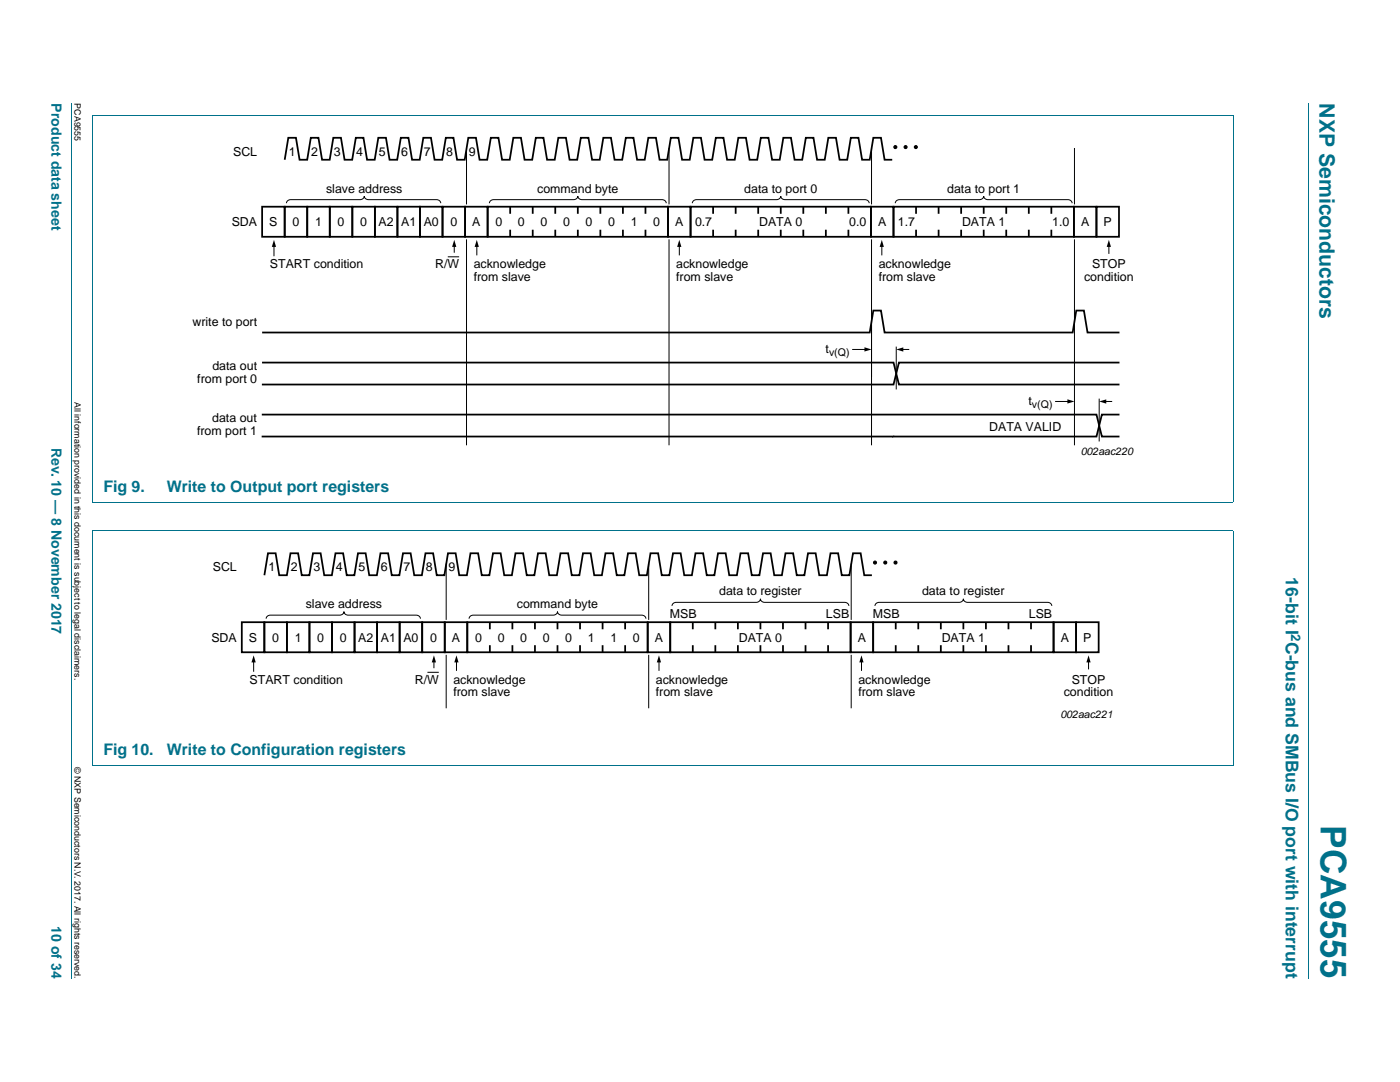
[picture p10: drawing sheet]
<svg xmlns="http://www.w3.org/2000/svg" width="279mm" height="216mm" viewBox="0 0 279 216" stroke-linecap="round" stroke-linejoin="round" font-family="sans-serif">
<path d="M14.3 20.6v174.7M18.5 23h227.6M18.5 23v77.2M246.1 23v77.2M261.2 20.6v174.7M18.5 100.3h227.6M18.5 105.9h227.6M18.5 105.9v46.9M246.1 105.9v46.9M18.5 152.8h227.6" fill="none" stroke="#00718a" stroke-width=".2"/>
<g fill="none" stroke="#000" stroke-width=".35">
<path d="M56.8 31.9l.7-4.4h1.6l.7 4.4h1.5l.7-4.4h1.6l.7 4.4h1.5l.7-4.4h1.5l.8 4.4h1.5l.7-4.4h1.5l.8 4.4h1.5l.7-4.4h1.5l.7 4.4h1.6l.7-4.4h1.5l.7 4.4h1.6l.7-4.4h1.5l.7 4.4h1.6l.7-4.4h1.5l.7 4.4h1.5l.8-4.4h1.5l.7 4.4h1.5l.8-4.4h1.5l.7 4.4h1.5l.7-4.4h1.6l.7 4.4h1.5l.7-4.4h1.6l.7 4.4h1.5l.7-4.4h1.6l.7 4.4h1.5l.7-4.4h1.5l.8 4.4h1.5l.7-4.4h1.5l.7 4.4h1.6l.7-4.4h1.5l.7 4.4h1.6l.7-4.4h1.5l.7 4.4h1.6l.7-4.4h1.5l.7 4.4h1.5l.8-4.4h1.5l.7 4.4h1.5l.8-4.4h1.5l.7 4.4h1.5l.7-4.4h1.6l.7 4.4h1.5l.7-4.4h1.6l.7 4.4h1.5l.7-4.4h1.6l.7 4.4h1.5l.7-4.4h1.5l.8 4.4h1.5l.7-4.4h1.5l.8 4.4h1.5l.7-4.4h1.5l.7 4.4h1.6l.7-4.4h1.5l.7 4.4h1.6M52.3 41.2h4.5v6h-4.5zM56.8 41.2h4.5v6h-4.5zM61.3 41.2h4.5v6h-4.5zM65.8 41.2h4.5v6h-4.5zM70.3 41.2h4.5v6h-4.5zM74.8 41.2h4.5v6h-4.5zM79.3 41.2h4.5v6h-4.5zM83.8 41.2h4.5v6h-4.5zM88.3 41.2h4.5v6h-4.5zM92.8 41.2h4.5v6h-4.5zM97.3 41.2h36v6h-36z"/>
<path d="M101.8 41.2v1.5M101.8 45.8v1.4M106.3 41.2v1.5M106.3 45.8v1.4M110.8 41.2v1.5M110.8 45.8v1.4M115.3 41.2v1.5M115.3 45.8v1.4M119.8 41.2v1.5M119.8 45.8v1.4M124.3 41.2v1.5M124.3 45.8v1.4"/>
<path d="M128.8 41.2v1.5M128.8 45.8v1.4M133.3 41.2h4.5v6h-4.5zM137.8 41.2h36v6h-36zM142.3 41.2v1.5M142.3 45.8v1.4M146.8 41.2v1.5M146.8 45.8v1.4M151.3 41.2v1.5M151.3 45.8v1.4M155.8 41.2v1.5M155.8 45.8v1.4"/>
<path d="M160.3 41.2v1.5M160.3 45.8v1.4M164.8 41.2v1.5M164.8 45.8v1.4M169.3 41.2v1.5M169.3 45.8v1.4M173.8 41.2h4.5v6h-4.5zM178.3 41.2h36v6h-36zM182.8 41.2v1.5M182.8 45.8v1.4M187.3 41.2v1.5M187.3 45.8v1.4"/>
<path d="M191.8 41.2v1.5M191.8 45.8v1.4M196.3 41.2v1.5M196.3 45.8v1.4M200.8 41.2v1.5M200.8 45.8v1.4M205.3 41.2v1.5M205.3 45.8v1.4M209.8 41.2v1.5M209.8 45.8v1.4M214.3 41.2h4.5v6h-4.5zM218.8 41.2h4.5v6h-4.5z"/>
<path d="M52.3 72.3h126l1.1 4.4h44M52.3 66.3h121.3l.7-4.3h1.5l.7 4.3h37.6l.7-4.3h1.5l.7 4.3h6.4M223.4 72.3h-44l-1.1 4.4h-126M52.2 82.7h166.6l1.1 4.4h3.5M223.4 82.7h-3.5l-1.1 4.4h-166.6M52.8 114.8l.7-4.4h1.5l.7 4.4h1.6l.7-4.4h1.5l.7 4.4h1.5l.8-4.4h1.5l.7 4.4h1.5l.8-4.4h1.5l.7 4.4h1.5l.7-4.4h1.6l.7 4.4h1.5l.7-4.4h1.6l.7 4.4h1.5l.7-4.4h1.6l.7 4.4h1.5l.7-4.4h1.5l.8 4.4h1.5l.7-4.4h1.5l.7 4.4h1.6l.7-4.4h1.5l.7 4.4h1.6l.7-4.4h1.5l.7 4.4h1.6l.7-4.4h1.5l.7 4.4h1.5l.8-4.4h1.5l.7 4.4h1.5l.8-4.4h1.5l.7 4.4h1.5l.7-4.4h1.6l.7 4.4h1.5l.7-4.4h1.6l.7 4.4h1.5l.7-4.4h1.6l.7 4.4h1.5l.7-4.4h1.5l.8 4.4h1.5l.7-4.4h1.5l.8 4.4h1.5l.7-4.4h1.5l.7 4.4h1.6l.7-4.4h1.5l.7 4.4h1.6l.7-4.4h1.5l.7 4.4h1.6l.7-4.4h1.5l.7 4.4h1.5l.8-4.4h1.5l.7 4.4h1.5l.8-4.4h1.5l.7 4.4h1.5l.7-4.4h1.6l.7 4.4h1.5l.7-4.4h1.6l.7 4.4h1.5M48.3 124.2h4.5v6h-4.5zM52.8 124.2h4.5v6h-4.5zM57.3 124.2h4.5v6h-4.5zM61.8 124.2h4.5v6h-4.5zM66.3 124.2h4.5v6h-4.5zM70.8 124.2h4.5v6h-4.5z"/>
<path d="M75.3 124.2h4.5v6h-4.5zM79.8 124.2h4.5v6h-4.5zM84.3 124.2h4.5v6h-4.5zM88.8 124.2h4.5v6h-4.5zM93.3 124.2h36v6h-36zM97.8 124.2v1.4M97.8 128.7v1.5M102.3 124.2v1.4M102.3 128.7v1.5M106.8 124.2v1.4M106.8 128.7v1.5M111.3 124.2v1.4"/>
<path d="M111.3 128.7v1.5M115.8 124.2v1.4M115.8 128.7v1.5M120.3 124.2v1.4M120.3 128.7v1.5M124.8 124.2v1.4M124.8 128.7v1.5M129.3 124.2h4.5v6h-4.5zM133.8 124.2h36v6h-36zM138.3 124.2v1.4M138.3 128.7v1.5M142.8 124.2v1.4"/>
<path d="M142.8 128.7v1.5M147.3 124.2v1.4M147.3 128.7v1.5M151.8 124.2v1.4M151.8 128.7v1.5M156.3 124.2v1.4M156.3 128.7v1.5M160.8 124.2v1.4M160.8 128.7v1.5M165.3 124.2v1.4M165.3 128.7v1.5M169.8 124.2h4.5v6h-4.5z"/>
<path d="M174.3 124.2h36v6h-36zM178.8 124.2v1.4M178.8 128.7v1.5M183.3 124.2v1.4M183.3 128.7v1.5M187.8 124.2v1.4M187.8 128.7v1.5M192.3 124.2v1.4M192.3 128.7v1.5M196.8 124.2v1.4M196.8 128.7v1.5M201.3 124.2v1.4"/>
<path d="M201.3 128.7v1.5M205.8 124.2v1.4M205.8 128.7v1.5M210.3 124.2h4.5v6h-4.5zM214.8 124.2h4.5v6h-4.5z"/>
</g>
<g fill="#000">
<path d="M54.7 47.9l.4 1.4h-.9zM90.7 47.9l.4 1.4h-.9zM95.2 47.9l.4 1.4h-.9zM135.6 47.9l.4 1.4h-.9zM176 47.9l.4 1.4h-.8zM221.3 47.9l.4 1.4h-.8zM172.5 69.3l1.4 .4-1.4 .4zM178.9 69.7l1.4-.4v.9zM213 79.7l1.4 .4-1.4 .4zM219.4 80.1l1.4-.4v.8zM50.6 130.8l.4 1.4h-.8zM86.6 130.8l.4 1.4h-.8z"/>
<path d="M91.1 130.8l.4 1.4h-.8zM131.5 130.8l.4 1.4h-.8zM171.9 130.8l.4 1.4h-.8zM217.2 130.8l.5 1.4h-.9z"/>
</g>
<g fill="none" stroke="#000" stroke-width=".2">
<path d="M93.1 29.6v11.1M133.5 29.6v11.1M173.9 29.6v11.1M214.4 29.6v11.1M54.7 49v2M57.2 40.5a.79 .79 0 0 1 .8-.7h13.9a.79 .79 0 0 0 .8-.7 .79 .79 0 0 0 .8 .7h13.6a.79 .79 0 0 1 .9 .7M89.4 51.2h2.2M90.7 49v1.3M93.1 47.9v40.9M95.2 49v1.9M97.7 40.5a.79 .79 0 0 1 .8-.7h16a.79 .79 0 0 0 .8-.7 .79 .79 0 0 0 .9 .7h15.9a.79 .79 0 0 1 .9 .7M133.5 47.9v40.9"/>
<path d="M135.6 49v1.9M138.2 40.5a.79 .79 0 0 1 .8-.7h16a.79 .79 0 0 0 .8-.7 .79 .79 0 0 0 .9 .7h15.9a.79 .79 0 0 1 .9 .7M173.9 47.9v40.9M176 49v1.9M178.7 40.5a.79 .79 0 0 1 .8-.7h16a.79 .79 0 0 0 .8-.7 .79 .79 0 0 0 .9 .7h15.9a.79 .79 0 0 1 .9 .7M214.4 47.9v40.9M221.3 49v1.6M170.2 69.7h2.6M178.9 69.3v8.3M179.8 69.7h1.6M219.4 79.6v8.4M210.7 80.1h2.6"/>
<path d="M220.3 80.1h1.6M89 112.5v11.1M129.5 112.5v11.1M169.9 112.5v11.1M50.6 131.9v2M53.1 123.5a.79 .79 0 0 1 .9-.8h13.8a.79 .79 0 0 0 .8-.7 .79 .79 0 0 0 .9 .7h13.6a.79 .79 0 0 1 .8 .8M85.3 134.2h2.3M86.6 131.9v1.3M89 130.8v10.4M91.1 131.9v1.9M93.6 123.5a.79 .79 0 0 1 .9-.8h15.9a.79 .79 0 0 0 .9-.7 .79 .79 0 0 0 .8 .7h16a.79 .79 0 0 1 .8 .8M129.5 130.8v10.4"/>
<path d="M131.5 131.9v1.9M134.1 120.9a.79 .79 0 0 1 .9-.7h15.9a.79 .79 0 0 0 .9-.7 .79 .79 0 0 0 .8 .7h16a.79 .79 0 0 1 .8 .7M169.9 130.8v10.4M171.9 131.9v1.9M174.6 120.9a.79 .79 0 0 1 .9-.7h15.9a.79 .79 0 0 0 .9-.7 .79 .79 0 0 0 .8 .7h16a.79 .79 0 0 1 .8 .7M217.2 131.9v1.6"/>
</g>
<g fill="#000" stroke="#000" stroke-width=".25">
<circle cx="178.7" cy="29.3" r=".28"/>
<circle cx="180.7" cy="29.3" r=".28"/>
<circle cx="182.8" cy="29.3" r=".28"/>
<circle cx="174.6" cy="112.3" r=".28"/>
<circle cx="176.7" cy="112.3" r=".28"/>
<circle cx="178.7" cy="112.3" r=".28"/>
</g>
<text font-size="7" fill="#00718a" x="263.6" y="164.7" transform="rotate(90 263.6 164.7)">PCA9555</text>
<text font-size="4.2" fill="#00718a" x="263.4" y="20.6" transform="rotate(90 263.4 20.6)">NXP Semiconductors</text>
<text font-size="3.5" fill="#00718a" x="256.6" y="115.2" transform="rotate(90 256.6 115.2)">16-bit I C-bus and SMBus I/O port with interrupt</text>
<g font-size="3.2" fill="#00718a">
<text x="20.6" y="98.1">Fig 9.</text>
<text x="33.3" y="98.1">Write to Output port registers</text>
<text x="20.6" y="150.7">Fig 10.</text>
<text x="33.3" y="150.7">Write to Configuration registers</text>
</g>
<g font-size="2.8" fill="#00718a">
<text x="10.3" y="20.6" transform="rotate(90 10.3 20.6)">Product data sheet</text>
<text x="10.3" y="89.3" transform="rotate(90 10.3 89.3)">Rev. 10 — 8 November 2017</text>
<text x="10.3" y="184.8" transform="rotate(90 10.3 184.8)">10 of 34</text>
</g>
<text font-size="2.6" fill="#00718a" x="257.7" y="126.6" transform="rotate(90 257.7 126.6)">2</text>
<g font-size="2.5">
<text x="46.5" y="31.1">SCL</text>
<text x="57.6" y="31.1">1</text>
<text x="62.1" y="31.1">2</text>
<text x="66.6" y="31.1">3</text>
<text x="71.1" y="31.1">4</text>
<text x="75.6" y="31.1">5</text>
<text x="80.1" y="31.1">6</text>
<text x="84.6" y="31.1">7</text>
<text x="89" y="31.1">8</text>
<text x="93.5" y="31.1">9</text>
<text x="65.1" y="38.4">slave address</text>
<text x="107.2" y="38.4">command byte</text>
<text x="148.5" y="38.4">data to port 0</text>
<text x="189" y="38.4">data to port 1</text>
<text x="46.2" y="45.1">SDA</text>
<text x="53.7" y="45.1">S</text>
<text x="58.4" y="45.1">0</text>
<text x="62.9" y="45.1">1</text>
<text x="67.4" y="45.1">0</text>
<text x="71.9" y="45.1">0</text>
<text x="75.6" y="45.1">A2 A1 A0</text>
<text x="89.9" y="45.1">0</text>
<text x="94.2" y="45.1">A</text>
<text x="98.9" y="45.1">0</text>
<text x="103.4" y="45.1">0</text>
<text x="107.9" y="45.1">0</text>
<text x="112.4" y="45.1">0</text>
<text x="116.9" y="45.1">0</text>
<text x="121.4" y="45.1">0</text>
<text x="125.9" y="45.1">1</text>
<text x="130.4" y="45.1">0</text>
<text x="134.7" y="45.1">A</text>
<text x="138.7" y="45.1">0.7</text>
<text x="151.5" y="45.1">DATA 0</text>
<text x="169.5" y="45.1">0.0</text>
<text x="175.2" y="45.1">A</text>
<text x="179.2" y="45.1">1.7</text>
<text x="192" y="45.1">DATA 1</text>
<text x="210" y="45.1">1.0</text>
<text x="215.7" y="45.1">A</text>
<text x="220.2" y="45.1">P</text>
<text x="53.9" y="53.5">START condition</text>
<text x="86.8" y="53.5">R/W</text>
<text x="94.5" y="53.5">acknowledge</text>
<text x="135" y="53.5">acknowledge</text>
<text x="175.4" y="53.5">acknowledge</text>
<text x="217.9" y="53.5">STOP</text>
<text x="94.5" y="56">from slave</text>
<text x="135" y="56">from slave</text>
<text x="175.4" y="56">from slave</text>
<text x="216.4" y="56">condition</text>
<text x="38.4" y="65">write to port</text>
<text x="164.8" y="70.5">t</text>
<text x="39.4" y="76.4">from port 0</text>
<text x="42.4" y="73.9">data out</text>
<text x="205.3" y="80.9">t</text>
<text x="39.3" y="86.8">from port 1</text>
<text x="42.4" y="84.3">data out</text>
<text x="197.4" y="86">DATA VALID</text>
<text x="42.5" y="114">SCL</text>
<text x="53.6" y="114">1</text>
<text x="58" y="114">2</text>
<text x="62.5" y="114">3</text>
<text x="67" y="114">4</text>
<text x="71.5" y="114">5</text>
<text x="76" y="114">6</text>
<text x="80.5" y="114">7</text>
<text x="85" y="114">8</text>
<text x="89.5" y="114">9</text>
<text x="143.5" y="118.8">data to register</text>
<text x="184" y="118.8">data to register</text>
<text x="61" y="121.3">slave address</text>
<text x="103.2" y="121.3">command byte</text>
<text x="133.7" y="123.4">MSB</text>
<text x="164.8" y="123.4">LSB</text>
<text x="174.2" y="123.4">MSB</text>
<text x="205.3" y="123.4">LSB</text>
<text x="42.2" y="128">SDA</text>
<text x="49.7" y="128">S</text>
<text x="54.3" y="128">0</text>
<text x="58.8" y="128">1</text>
<text x="63.3" y="128">0</text>
<text x="67.8" y="128">0</text>
<text x="71.5" y="128">A2 A1 A0</text>
<text x="85.8" y="128">0</text>
<text x="90.2" y="128">A</text>
<text x="94.8" y="128">0</text>
<text x="99.3" y="128">0</text>
<text x="103.8" y="128">0</text>
<text x="108.3" y="128">0</text>
<text x="112.8" y="128">0</text>
<text x="117.3" y="128">1</text>
<text x="121.8" y="128">1</text>
<text x="126.3" y="128">0</text>
<text x="130.7" y="128">A</text>
<text x="147.4" y="128">DATA 0</text>
<text x="171.2" y="128">A</text>
<text x="187.9" y="128">DATA 1</text>
<text x="211.7" y="128">A</text>
<text x="216.2" y="128">P</text>
<text x="49.8" y="136.4">START condition</text>
<text x="82.8" y="136.4">R/W</text>
<text x="90.5" y="136.4">acknowledge</text>
<text x="130.9" y="136.4">acknowledge</text>
<text x="171.3" y="136.4">acknowledge</text>
<text x="213.9" y="136.4">STOP</text>
<text x="90.5" y="138.9">from slave</text>
<text x="130.9" y="138.9">from slave</text>
<text x="171.3" y="138.9">from slave</text>
<text x="212.3" y="138.9">condition</text>
</g>
<g font-size="2.1">
<text x="165.4" y="71">v(Q)</text>
<text x="205.9" y="81.4">v(Q)</text>
<text x="215.7" y="90.8">002aac220</text>
<text x="211.6" y="143.3">002aac221</text>
</g>
<g font-size="1.8">
<text x="14.9" y="20.6" transform="rotate(90 14.9 20.6)">PCA9555</text>
<text x="14.9" y="80.2" transform="rotate(90 14.9 80.2)">All information provided in this document is subject to legal disclaimers.</text>
<text x="14.9" y="153.1" transform="rotate(90 14.9 153.1)">© NXP Semiconductors N.V. 2017. All rights reserved.</text>
</g>
</svg>
